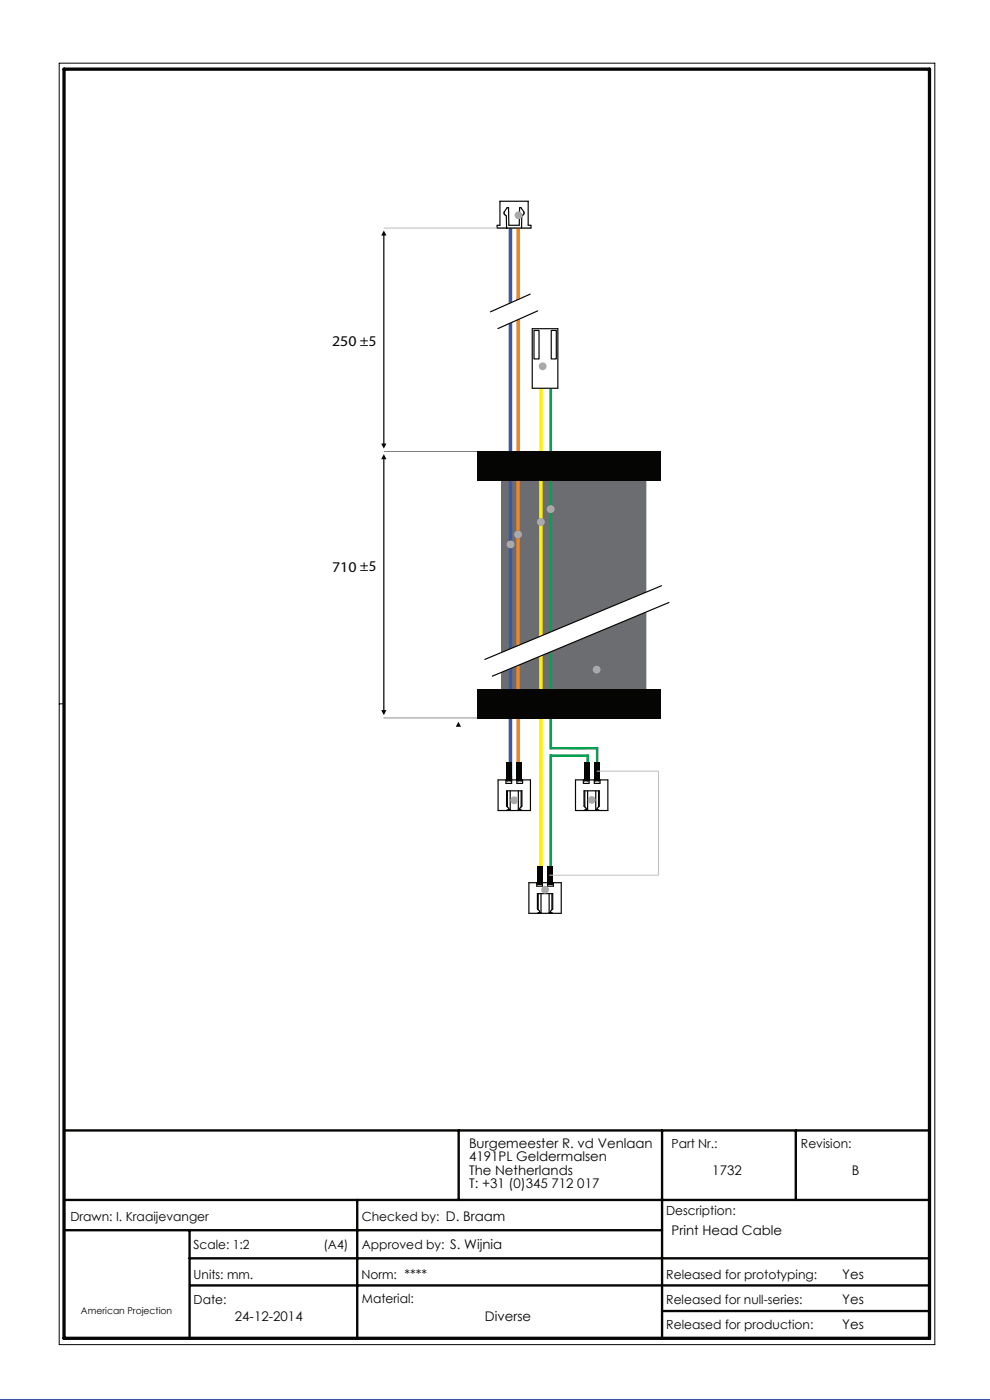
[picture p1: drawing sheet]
<svg xmlns="http://www.w3.org/2000/svg" width="210mm" height="297mm" viewBox="0 0 210 297" stroke-linecap="round" stroke-linejoin="round" font-family="sans-serif">
<!-- layer: Layer 1 -->
<path d="M0 296.8h210l.1 .3h-210.2z" fill="#3a54a4"/>
<path d="M104.9 95.8h34.1v2.9l-1.9 1.1v48.6l1.7 1.1v3h-34.1v-3l1.6-1.1v-48.6l-1.4-1.1z" fill="#6c6d70"/>
<path d="M81.4 95.8h56.4" fill="none" stroke="#050504" stroke-width=".21"/>
<path d="M81.4 48.4h31.2M81.4 152.3h56.4M81.4 152.2l56.4 .1z" fill="none" stroke="#bcbdc0" stroke-width=".21"/>
<path d="M114.4 82.5h.7v104.9h-.7z" fill="#fff101"/>
<g fill="#00a54f">
<path d="M116.6 82.5h.5v76.5h-.5z"/>
<path d="M116.6 160h.5v27.5h-.5z"/>
<path d="M116.8 158.5h10.1v.5h-10.1z"/>
<path d="M126.4 158.5h.5v7h-.5z"/>
<path d="M116.6 160h8.3v.6h-8.3z"/>
<path d="M124.4 160h.5v5.7h-.5z"/>
</g>
<g fill="#fff">
<path d="M130.6 165.5h2z"/>
<path d="M135.6 165.5h2z"/>
<path d="M132.6 165.5h3.2z"/>
</g>
<path d="M109.5 48.4h.8v117.1h-.8z" fill="#f38520"/>
<path d="M107.9 48.4h.7l.1 117.1h-.8z" fill="#3b56a5"/>
<g fill="#fff" stroke="#050504" stroke-width=".25">
<path d="M110.6 48.4h2z"/>
<path d="M105.6 48.4h2z"/>
<path d="M107.5 48.4h3.1z"/>
<path d="M106 42.7h6z"/>
<path d="M112.6 47.8v.6z"/>
<path d="M112 47.8h.6z"/>
<path d="M112 42.8v5z"/>
<path d="M106 42.8v5z"/>
<path d="M105.5 47.8h.5z"/>
<path d="M105.5 47.8v.6z"/>
<path d="M107.4 45.9l.1 2.5z"/>
<path d="M110.7 45.9l-.1 2.5z"/>
<path d="M106.9 45.1v.2z"/>
<path d="M107.1 45.5l.2 .2z"/>
<path d="M107.3 45.7l.1 .2z"/>
<path d="M107.9 47.8h2.2z"/>
<path d="M107.9 44.1v3.7z"/>
<path d="M107.8 44l.1 .1z"/>
<path d="M107.6 44h.2z"/>
<path d="M110.8 45.7l-.1 .2z"/>
<path d="M110.8 45.7l.2-.2z"/>
<path d="M111.2 45.3l-.2 .2z"/>
<path d="M111.2 45.1v.2z"/>
<path d="M111.1 44.9l.1 .2z"/>
<path d="M110.5 44.1l.6 .8z"/>
<path d="M110.3 44h.1z"/>
<path d="M110.2 44.1l-.1 3.7z"/>
<path d="M106.9 45.3l.2 .2z"/>
<path d="M107.6 44.1l-.6 .8z"/>
<path d="M107 44.9l-.1 .2z"/>
</g>
<g fill="none" stroke="#050504" stroke-width=".25">
<path d="M112.9 69.7h5.4v12.7h-5.4zM107.3 165.6h1.2M107.5 171.9l.4-.2v-.2l-.4-.5v-3.2h3.2v3.2l-.5 .5v.2l.5 .2M107.6 165.5v.1M107.6 167.8v3.4M107.7 171.8v.1M107.8 171.8h.4M107.9 165.5h.4M108.2 165.5v.1M108.2 167.8v4M108.2 171.8l-.1 .1M108.5 165.5h-2.8v6.4h6.8v-6.4h-2.9"/>
<path d="M108.5 165.5v.7h-1.2v-.7M108.5 165.5h1.1M109.6 165.6h1.2M109.9 171.8l.1 .1M109.9 165.5v.1M109.9 167.8v4M109.9 171.8h.5M110.5 171.8v.1M110.5 165.5v.1M110.5 167.8v3.4M110.8 165.5v.7h-1.2v-.7M123.7 165.6h1.3"/>
<path d="M123.9 171.9l.4-.2v-.2l-.4-.5v-3.2h3.2v3.2l-.4 .5v.2l.4 .2M124.1 165.5v.1M124.1 167.8v3.4M124.1 171.8v.1M124.2 171.8h.4M124.3 165.5h.4M124.6 165.5v.1M124.6 167.8v4M124.6 171.8v.1M125 165.5h1.1M125 165.5h-2.9v6.4h6.8v-6.4h-2.8M125 165.5v.7h-1.3v-.7"/>
<path d="M126.1 165.6h1.2M126.4 171.8h.4M126.4 171.8l.1 .1M126.4 165.5v.1M126.4 167.8v4M126.9 171.8v.1M127 165.5v.1M127 167.8v3.4M127.3 165.5v.7h-1.2v-.7M113.9 187.4h1.2M114 193.8l.5-.3v-.2l-.5-.5v-3.2h3.2v3.2l-.4 .5v.2l.4 .3M114.2 187.3v.1"/>
<path d="M114.2 189.6v3.4M114.2 193.7l.1 .1M114.3 193.6h.5M114.5 187.3h.3M114.8 187.3v.1M114.8 189.6v4M114.8 193.6l-.1 .2M115.1 187.3h-2.9v6.5h6.9v-6.5h-2.9M115.1 187.3v.7h-1.2v-.7M115.1 187.3h1.1M116.2 187.4h1.2M116.5 193.6l.1 .2"/>
<path d="M116.5 187.3v.1M116.5 189.6v4M116.5 193.6h.4M117 193.7v.1M117.1 187.3v.1M117.1 189.6v3.4M117.4 187.3v.7h-1.2v-.7"/>
</g>
<path d="M104 66.2l8.5-3.8 1.5 3.6-8.4 3.7z" fill="#fff"/>
<path d="M112.5 62.4l-8.5 3.8M114 66l-8.4 3.7" fill="none" stroke="#050504" stroke-width=".25"/>
<path d="M102.8 139.9l37.5-15.6 1.6 3.5-37.5 15.6z" fill="#fff"/>
<path d="M140.3 124.3l-37.5 15.6M141.9 127.8l-37.5 15.6" fill="none" stroke="#050504" stroke-width=".25"/>
<g fill="#a8a9ad">
<circle cx="115.1" cy="77.7" r=".83"/>
<circle cx="110" cy="45.7" r=".83"/>
<circle cx="125.5" cy="169.7" r=".83"/>
<circle cx="115.6" cy="188.7" r=".83"/>
<circle cx="109.1" cy="169.8" r=".83"/>
<circle cx="126.6" cy="142.1" r=".83"/>
<circle cx="116.8" cy="108" r=".83"/>
<circle cx="114.7" cy="110.7" r=".83"/>
<circle cx="109.9" cy="113.4" r=".83"/>
<circle cx="108.3" cy="115.5" r=".83"/>
</g>
<path d="M81.4 96.7v54.6" fill="none" stroke="#050504" stroke-width=".26"/>
<g fill="#050504">
<path d="M81.4 96.4l.6 1h-1.1z"/>
<path d="M80.9 150.6h1.1l-.6 1.1z"/>
</g>
<path d="M81.4 49.3v45.5" fill="none" stroke="#050504" stroke-width=".26"/>
<g fill="#050504">
<path d="M81.4 48.9l.6 1.1h-1.1z"/>
<path d="M80.9 94.1h1.1l-.6 1.1z"/>
<path d="M97.2 153.1l.6 1.1h-1.1z"/>
<path d="M116.1 183.7h1.3v3.9h-1.3z"/>
<path d="M113.8 183.7h1.3v3.9h-1.3z"/>
<path d="M109.5 161.6h1.3v4h-1.3z"/>
<path d="M107.4 161.6h1.2v4h-1.2z"/>
<path d="M125.9 161.6h1.3v4h-1.3z"/>
<path d="M123.8 161.6h1.3v4h-1.3z"/>
</g>
<path d="M126.6 163.6h13.1v22.1h-23.2" fill="none" stroke="#bcbdc0" stroke-width=".21"/>
<path d="M113.3 70.1h1v6h-1zM116.9 70.1h1.1v6h-1.1z" fill="none" stroke="#050504" stroke-width=".25"/>
<g fill="#050504">
<path d="M101.3 95.7h38.9v6.3h-38.9z"/>
<path d="M101.3 146.2h38.9v6.3h-38.9z"/>
</g>
<path d="M12.6 13.4h185.7v271.9h-185.7zM13.6 149.3h-1" fill="none" stroke="#050504" stroke-width=".21"/>
<path d="M13.6 239.8h183.6M97.3 239.8v14.8M140.4 239.8v44.1M168.8 239.8v14.8M13.6 254.6h183.6M75.8 254.6v29.3M13.6 261h126.8M40.2 266.9h157M40.2 261v22.9M40.3 272.7h156.9M140.4 278.1h56.8" fill="none" stroke="#050504" stroke-width=".5"/>
<path d="M13.6 14.7h183.6v269.2h-183.6z" fill="none" stroke="#050504" stroke-width=".7"/>
<g font-size="3.2" fill="#050504">
<text x="70.4" y="73.4">250 ±5</text>
<text x="70.4" y="121.3">710 ±5</text>
</g>
<g font-size="2.8" fill="#050504">
<text x="99.5" y="243.5">Burgemeester R. vd Venlaan</text>
<text x="99.5" y="246.3">4191PL Geldermalsen</text>
<text x="99.5" y="249.2">The Netherlands</text>
<text x="99.5" y="252">T: +31 (0)345 712 017</text>
<text x="151.1" y="249.2">1732</text>
<text x="180.7" y="249.2">B</text>
<text x="142.4" y="261.9">Print Head Cable</text>
<text x="178.7" y="271.3">Yes</text>
<text x="49.8" y="280.3">24-12-2014</text>
<text x="102.8" y="280.3">Diverse</text>
<text x="178.7" y="276.7">Yes</text>
<text x="178.7" y="281.9">Yes</text>
</g>
<g font-size="2.7" fill="#050504">
<text x="142.4" y="243.5">Part Nr.:</text>
<text x="169.9" y="243.5">Revision:</text>
<text x="141.3" y="257.8">Description:</text>
<text x="14.9" y="258.9">Drawn: I. Kraaijevanger</text>
<text x="76.7" y="258.9">Checked by: D. Braam</text>
<text x="41.1" y="265">Scale: 1:2</text>
<text x="68.6" y="265">(A4)</text>
<text x="76.7" y="265">Approved by: S. Wijnia</text>
<text x="41.1" y="271.3">Units: mm.</text>
<text x="76.7" y="271.3">Norm: ****</text>
<text x="141.3" y="271.3">Released for prototyping:</text>
<text x="41.1" y="276.6">Date:</text>
<text x="76.8" y="276.3">Material:</text>
<text x="141.3" y="276.6">Released for null-series:</text>
<text x="141.3" y="281.9">Released for production:</text>
</g>
<text font-size="2" fill="#050504" x="17.2" y="278.7">American Projection</text>
</svg>
